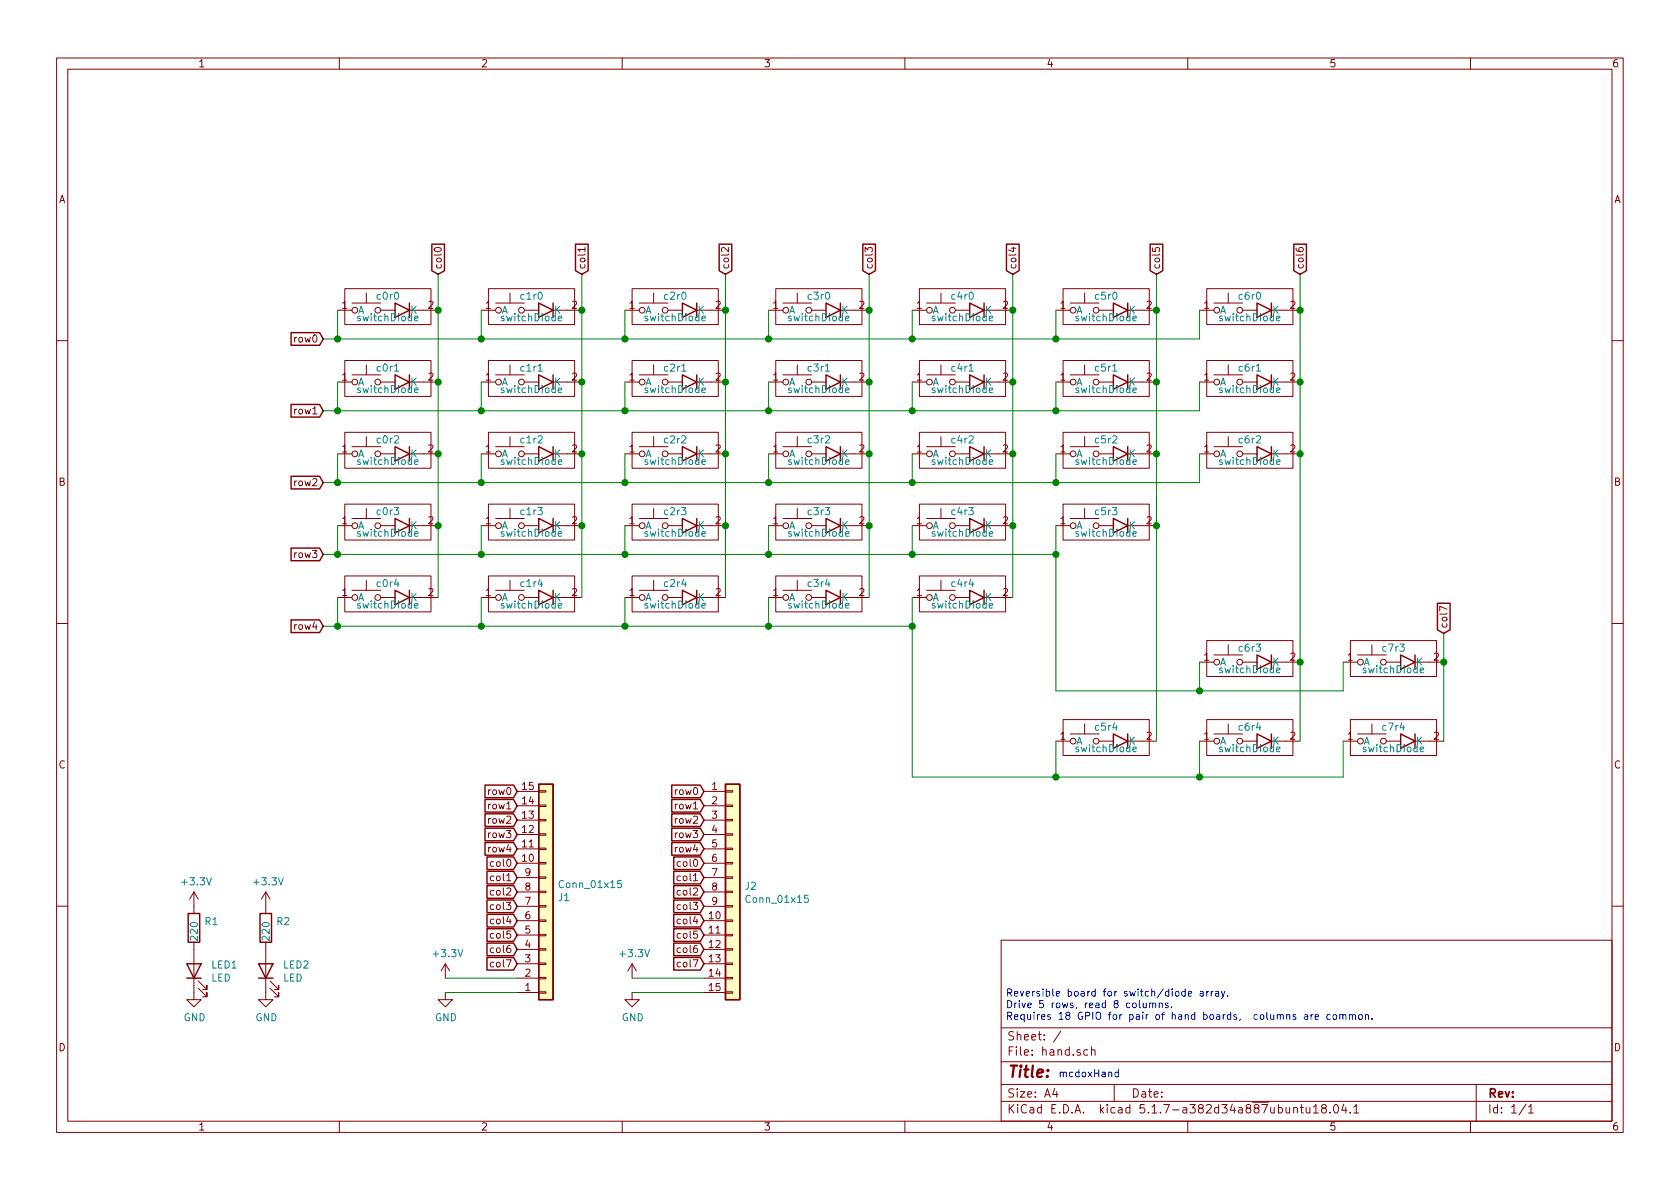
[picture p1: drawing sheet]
EESchema Schematic File Version 4
EELAYER 30 0
EELAYER END
$Descr A4 11693 8268
encoding utf-8
Sheet 1 1
Title ""
Date ""
Rev ""
Comp ""
Comment1 ""
Comment2 ""
Comment3 ""
Comment4 ""
$EndDescr
$Comp
L hand:switchDiode c0r0
U 1 1
P 2700 2150
F 0 "c0r0" H 2700 2250 50  0000 C CNN
F 1 "switchDiode" H 2700 2100 50  0000 C CNN
F 2 "hand:reversibleMX_15u" H 2700 2150 50  0001 C CNN
F 3 "" H 2700 2150 50  0001 C CNN
	1    2700 2150
	1    0    0    -1  
$EndComp
$Comp
L hand:switchDiode c0r1
U 1 1
P 2700 2650
F 0 "c0r1" H 2700 2750 50  0000 C CNN
F 1 "switchDiode" H 2700 2600 50  0000 C CNN
F 2 "hand:reversibleMX_15u" H 2700 2650 50  0001 C CNN
F 3 "" H 2700 2650 50  0001 C CNN
	1    2700 2650
	1    0    0    -1  
$EndComp
$Comp
L hand:switchDiode c0r2
U 1 1
P 2700 3150
F 0 "c0r2" H 2700 3250 50  0000 C CNN
F 1 "switchDiode" H 2700 3100 50  0000 C CNN
F 2 "hand:reversibleMX_15u" H 2700 3150 50  0001 C CNN
F 3 "" H 2700 3150 50  0001 C CNN
	1    2700 3150
	1    0    0    -1  
$EndComp
$Comp
L hand:switchDiode c0r3
U 1 1
P 2700 3650
F 0 "c0r3" H 2700 3750 50  0000 C CNN
F 1 "switchDiode" H 2700 3600 50  0000 C CNN
F 2 "hand:reversibleMX_15u" H 2700 3650 50  0001 C CNN
F 3 "" H 2700 3650 50  0001 C CNN
	1    2700 3650
	1    0    0    -1  
$EndComp
$Comp
L hand:switchDiode c0r4
U 1 1
P 2700 4150
F 0 "c0r4" H 2700 4250 50  0000 C CNN
F 1 "switchDiode" H 2700 4100 50  0000 C CNN
F 2 "hand:reversibleMX_10u" H 2700 4150 50  0001 C CNN
F 3 "" H 2700 4150 50  0001 C CNN
	1    2700 4150
	1    0    0    -1  
$EndComp
$Comp
L hand:switchDiode c1r0
U 1 1
P 3700 2150
F 0 "c1r0" H 3700 2250 50  0000 C CNN
F 1 "switchDiode" H 3700 2100 50  0000 C CNN
F 2 "hand:reversibleMX_10u" H 3700 2150 50  0001 C CNN
F 3 "" H 3700 2150 50  0001 C CNN
	1    3700 2150
	1    0    0    -1  
$EndComp
$Comp
L hand:switchDiode c1r1
U 1 1
P 3700 2650
F 0 "c1r1" H 3700 2750 50  0000 C CNN
F 1 "switchDiode" H 3700 2600 50  0000 C CNN
F 2 "hand:reversibleMX_10u" H 3700 2650 50  0001 C CNN
F 3 "" H 3700 2650 50  0001 C CNN
	1    3700 2650
	1    0    0    -1  
$EndComp
$Comp
L hand:switchDiode c1r2
U 1 1
P 3700 3150
F 0 "c1r2" H 3700 3250 50  0000 C CNN
F 1 "switchDiode" H 3700 3100 50  0000 C CNN
F 2 "hand:reversibleMX_10u" H 3700 3150 50  0001 C CNN
F 3 "" H 3700 3150 50  0001 C CNN
	1    3700 3150
	1    0    0    -1  
$EndComp
$Comp
L hand:switchDiode c1r3
U 1 1
P 3700 3650
F 0 "c1r3" H 3700 3750 50  0000 C CNN
F 1 "switchDiode" H 3700 3600 50  0000 C CNN
F 2 "hand:reversibleMX_10u" H 3700 3650 50  0001 C CNN
F 3 "" H 3700 3650 50  0001 C CNN
	1    3700 3650
	1    0    0    -1  
$EndComp
$Comp
L hand:switchDiode c1r4
U 1 1
P 3700 4150
F 0 "c1r4" H 3700 4250 50  0000 C CNN
F 1 "switchDiode" H 3700 4100 50  0000 C CNN
F 2 "hand:reversibleMX_10u" H 3700 4150 50  0001 C CNN
F 3 "" H 3700 4150 50  0001 C CNN
	1    3700 4150
	1    0    0    -1  
$EndComp
$Comp
L hand:switchDiode c2r0
U 1 1
P 4700 2150
F 0 "c2r0" H 4700 2250 50  0000 C CNN
F 1 "switchDiode" H 4700 2100 50  0000 C CNN
F 2 "hand:reversibleMX_10u" H 4700 2150 50  0001 C CNN
F 3 "" H 4700 2150 50  0001 C CNN
	1    4700 2150
	1    0    0    -1  
$EndComp
$Comp
L hand:switchDiode c2r1
U 1 1
P 4700 2650
F 0 "c2r1" H 4700 2750 50  0000 C CNN
F 1 "switchDiode" H 4700 2600 50  0000 C CNN
F 2 "hand:reversibleMX_10u" H 4700 2650 50  0001 C CNN
F 3 "" H 4700 2650 50  0001 C CNN
	1    4700 2650
	1    0    0    -1  
$EndComp
$Comp
L hand:switchDiode c2r2
U 1 1
P 4700 3150
F 0 "c2r2" H 4700 3250 50  0000 C CNN
F 1 "switchDiode" H 4700 3100 50  0000 C CNN
F 2 "hand:reversibleMX_10u" H 4700 3150 50  0001 C CNN
F 3 "" H 4700 3150 50  0001 C CNN
	1    4700 3150
	1    0    0    -1  
$EndComp
$Comp
L hand:switchDiode c2r3
U 1 1
P 4700 3650
F 0 "c2r3" H 4700 3750 50  0000 C CNN
F 1 "switchDiode" H 4700 3600 50  0000 C CNN
F 2 "hand:reversibleMX_10u" H 4700 3650 50  0001 C CNN
F 3 "" H 4700 3650 50  0001 C CNN
	1    4700 3650
	1    0    0    -1  
$EndComp
$Comp
L hand:switchDiode c2r4
U 1 1
P 4700 4150
F 0 "c2r4" H 4700 4250 50  0000 C CNN
F 1 "switchDiode" H 4700 4100 50  0000 C CNN
F 2 "hand:reversibleMX_10u" H 4700 4150 50  0001 C CNN
F 3 "" H 4700 4150 50  0001 C CNN
	1    4700 4150
	1    0    0    -1  
$EndComp
$Comp
L hand:switchDiode c3r0
U 1 1
P 5700 2150
F 0 "c3r0" H 5700 2250 50  0000 C CNN
F 1 "switchDiode" H 5700 2100 50  0000 C CNN
F 2 "hand:reversibleMX_10u" H 5700 2150 50  0001 C CNN
F 3 "" H 5700 2150 50  0001 C CNN
	1    5700 2150
	1    0    0    -1  
$EndComp
$Comp
L hand:switchDiode c3r1
U 1 1
P 5700 2650
F 0 "c3r1" H 5700 2750 50  0000 C CNN
F 1 "switchDiode" H 5700 2600 50  0000 C CNN
F 2 "hand:reversibleMX_10u" H 5700 2650 50  0001 C CNN
F 3 "" H 5700 2650 50  0001 C CNN
	1    5700 2650
	1    0    0    -1  
$EndComp
$Comp
L hand:switchDiode c3r2
U 1 1
P 5700 3150
F 0 "c3r2" H 5700 3250 50  0000 C CNN
F 1 "switchDiode" H 5700 3100 50  0000 C CNN
F 2 "hand:reversibleMX_10u" H 5700 3150 50  0001 C CNN
F 3 "" H 5700 3150 50  0001 C CNN
	1    5700 3150
	1    0    0    -1  
$EndComp
$Comp
L hand:switchDiode c3r3
U 1 1
P 5700 3650
F 0 "c3r3" H 5700 3750 50  0000 C CNN
F 1 "switchDiode" H 5700 3600 50  0000 C CNN
F 2 "hand:reversibleMX_10u" H 5700 3650 50  0001 C CNN
F 3 "" H 5700 3650 50  0001 C CNN
	1    5700 3650
	1    0    0    -1  
$EndComp
$Comp
L hand:switchDiode c3r4
U 1 1
P 5700 4150
F 0 "c3r4" H 5700 4250 50  0000 C CNN
F 1 "switchDiode" H 5700 4100 50  0000 C CNN
F 2 "hand:reversibleMX_10u" H 5700 4150 50  0001 C CNN
F 3 "" H 5700 4150 50  0001 C CNN
	1    5700 4150
	1    0    0    -1  
$EndComp
$Comp
L hand:switchDiode c4r0
U 1 1
P 6700 2150
F 0 "c4r0" H 6700 2250 50  0000 C CNN
F 1 "switchDiode" H 6700 2100 50  0000 C CNN
F 2 "hand:reversibleMX_10u" H 6700 2150 50  0001 C CNN
F 3 "" H 6700 2150 50  0001 C CNN
	1    6700 2150
	1    0    0    -1  
$EndComp
$Comp
L hand:switchDiode c4r1
U 1 1
P 6700 2650
F 0 "c4r1" H 6700 2750 50  0000 C CNN
F 1 "switchDiode" H 6700 2600 50  0000 C CNN
F 2 "hand:reversibleMX_10u" H 6700 2650 50  0001 C CNN
F 3 "" H 6700 2650 50  0001 C CNN
	1    6700 2650
	1    0    0    -1  
$EndComp
$Comp
L hand:switchDiode c4r2
U 1 1
P 6700 3150
F 0 "c4r2" H 6700 3250 50  0000 C CNN
F 1 "switchDiode" H 6700 3100 50  0000 C CNN
F 2 "hand:reversibleMX_10u" H 6700 3150 50  0001 C CNN
F 3 "" H 6700 3150 50  0001 C CNN
	1    6700 3150
	1    0    0    -1  
$EndComp
$Comp
L hand:switchDiode c4r3
U 1 1
P 6700 3650
F 0 "c4r3" H 6700 3750 50  0000 C CNN
F 1 "switchDiode" H 6700 3600 50  0000 C CNN
F 2 "hand:reversibleMX_10u" H 6700 3650 50  0001 C CNN
F 3 "" H 6700 3650 50  0001 C CNN
	1    6700 3650
	1    0    0    -1  
$EndComp
$Comp
L hand:switchDiode c4r4
U 1 1
P 6700 4150
F 0 "c4r4" H 6700 4250 50  0000 C CNN
F 1 "switchDiode" H 6700 4100 50  0000 C CNN
F 2 "hand:reversibleMX_10u" H 6700 4150 50  0001 C CNN
F 3 "" H 6700 4150 50  0001 C CNN
	1    6700 4150
	1    0    0    -1  
$EndComp
$Comp
L hand:switchDiode c5r0
U 1 1
P 7700 2150
F 0 "c5r0" H 7700 2250 50  0000 C CNN
F 1 "switchDiode" H 7700 2100 50  0000 C CNN
F 2 "hand:reversibleMX_10u" H 7700 2150 50  0001 C CNN
F 3 "" H 7700 2150 50  0001 C CNN
	1    7700 2150
	1    0    0    -1  
$EndComp
$Comp
L hand:switchDiode c5r1
U 1 1
P 7700 2650
F 0 "c5r1" H 7700 2750 50  0000 C CNN
F 1 "switchDiode" H 7700 2600 50  0000 C CNN
F 2 "hand:reversibleMX_10u" H 7700 2650 50  0001 C CNN
F 3 "" H 7700 2650 50  0001 C CNN
	1    7700 2650
	1    0    0    -1  
$EndComp
$Comp
L hand:switchDiode c5r2
U 1 1
P 7700 3150
F 0 "c5r2" H 7700 3250 50  0000 C CNN
F 1 "switchDiode" H 7700 3100 50  0000 C CNN
F 2 "hand:reversibleMX_10u" H 7700 3150 50  0001 C CNN
F 3 "" H 7700 3150 50  0001 C CNN
	1    7700 3150
	1    0    0    -1  
$EndComp
$Comp
L hand:switchDiode c5r3
U 1 1
P 7700 3650
F 0 "c5r3" H 7700 3750 50  0000 C CNN
F 1 "switchDiode" H 7700 3600 50  0000 C CNN
F 2 "hand:reversibleMX_10u" H 7700 3650 50  0001 C CNN
F 3 "" H 7700 3650 50  0001 C CNN
	1    7700 3650
	1    0    0    -1  
$EndComp
$Comp
L hand:switchDiode c5r4
U 1 1
P 7700 5150
F 0 "c5r4" H 7700 5250 50  0000 C CNN
F 1 "switchDiode" H 7700 5100 50  0000 C CNN
F 2 "hand:reversibleMX_15u" H 7700 5150 50  0001 C CNN
F 3 "" H 7700 5150 50  0001 C CNN
	1    7700 5150
	1    0    0    -1  
$EndComp
$Comp
L hand:switchDiode c6r0
U 1 1
P 8700 2150
F 0 "c6r0" H 8700 2250 50  0000 C CNN
F 1 "switchDiode" H 8700 2100 50  0000 C CNN
F 2 "hand:reversibleMX_10u" H 8700 2150 50  0001 C CNN
F 3 "" H 8700 2150 50  0001 C CNN
	1    8700 2150
	1    0    0    -1  
$EndComp
$Comp
L hand:switchDiode c6r1
U 1 1
P 8700 2650
F 0 "c6r1" H 8700 2750 50  0000 C CNN
F 1 "switchDiode" H 8700 2600 50  0000 C CNN
F 2 "hand:reversibleMX_15u" H 8700 2650 50  0001 C CNN
F 3 "" H 8700 2650 50  0001 C CNN
	1    8700 2650
	1    0    0    -1  
$EndComp
$Comp
L hand:switchDiode c6r2
U 1 1
P 8700 3150
F 0 "c6r2" H 8700 3250 50  0000 C CNN
F 1 "switchDiode" H 8700 3100 50  0000 C CNN
F 2 "hand:reversibleMX_15u" H 8700 3150 50  0001 C CNN
F 3 "" H 8700 3150 50  0001 C CNN
	1    8700 3150
	1    0    0    -1  
$EndComp
$Comp
L hand:switchDiode c6r3
U 1 1
P 8700 4600
F 0 "c6r3" H 8700 4700 50  0000 C CNN
F 1 "switchDiode" H 8700 4550 50  0000 C CNN
F 2 "hand:reversibleMX_10u" H 8700 4600 50  0001 C CNN
F 3 "" H 8700 4600 50  0001 C CNN
	1    8700 4600
	1    0    0    -1  
$EndComp
$Comp
L hand:switchDiode c6r4
U 1 1
P 8700 5150
F 0 "c6r4" H 8700 5250 50  0000 C CNN
F 1 "switchDiode" H 8700 5100 50  0000 C CNN
F 2 "hand:reversibleMX_15u" H 8700 5150 50  0001 C CNN
F 3 "" H 8700 5150 50  0001 C CNN
	1    8700 5150
	1    0    0    -1  
$EndComp
$Comp
L hand:switchDiode c7r3
U 1 1
P 9700 4600
F 0 "c7r3" H 9700 4700 50  0000 C CNN
F 1 "switchDiode" H 9700 4550 50  0000 C CNN
F 2 "hand:reversibleMX_10u" H 9700 4600 50  0001 C CNN
F 3 "" H 9700 4600 50  0001 C CNN
	1    9700 4600
	1    0    0    -1  
$EndComp
Text GLabel 2250 2350 0    50   Input ~ 0
row0
Text GLabel 2250 2850 0    50   Input ~ 0
row1
Text GLabel 2250 3350 0    50   Input ~ 0
row2
Text GLabel 2250 3850 0    50   Input ~ 0
row3
Text GLabel 2250 4350 0    50   Input ~ 0
row4
Text GLabel 3050 1900 1    50   Input ~ 0
col0
Text GLabel 4050 1900 1    50   Input ~ 0
col1
Text GLabel 5050 1900 1    50   Input ~ 0
col2
Text GLabel 6050 1900 1    50   Input ~ 0
col3
Text GLabel 7050 1900 1    50   Input ~ 0
col4
Text GLabel 8050 1900 1    50   Input ~ 0
col5
Text GLabel 9050 1900 1    50   Input ~ 0
col6
Text GLabel 10050 4400 1    50   Input ~ 0
col7
Wire Wire Line
	2250 2350 2350 2350
Wire Wire Line
	8350 2350 8350 2150
Wire Wire Line
	7350 2350 7350 2150
Connection ~ 7350 2350
Wire Wire Line
	6350 2350 6350 2150
Connection ~ 6350 2350
Wire Wire Line
	6350 2350 7350 2350
Wire Wire Line
	5350 2350 5350 2150
Connection ~ 5350 2350
Wire Wire Line
	5350 2350 6350 2350
Wire Wire Line
	4350 2350 4350 2150
Connection ~ 4350 2350
Wire Wire Line
	4350 2350 5350 2350
Wire Wire Line
	3350 2350 3350 2150
Connection ~ 3350 2350
Wire Wire Line
	3350 2350 4350 2350
Wire Wire Line
	2350 2350 2350 2150
Connection ~ 2350 2350
Wire Wire Line
	2350 2350 3350 2350
Wire Wire Line
	2250 2850 2350 2850
Wire Wire Line
	8350 2850 8350 2650
Wire Wire Line
	7350 2850 7350 2650
Connection ~ 7350 2850
Wire Wire Line
	6350 2850 6350 2650
Connection ~ 6350 2850
Wire Wire Line
	6350 2850 7350 2850
Wire Wire Line
	5350 2850 5350 2650
Connection ~ 5350 2850
Wire Wire Line
	5350 2850 6350 2850
Wire Wire Line
	4350 2850 4350 2650
Connection ~ 4350 2850
Wire Wire Line
	4350 2850 5350 2850
Wire Wire Line
	3350 2850 3350 2650
Connection ~ 3350 2850
Wire Wire Line
	3350 2850 4350 2850
Wire Wire Line
	2350 2850 2350 2650
Connection ~ 2350 2850
Wire Wire Line
	2350 2850 3350 2850
Wire Wire Line
	2250 3350 2350 3350
Wire Wire Line
	8350 3350 8350 3150
Wire Wire Line
	7350 3350 7350 3150
Connection ~ 7350 3350
Wire Wire Line
	7350 3350 8350 3350
Wire Wire Line
	6350 3350 6350 3150
Connection ~ 6350 3350
Wire Wire Line
	6350 3350 7350 3350
Wire Wire Line
	5350 3350 5350 3150
Connection ~ 5350 3350
Wire Wire Line
	5350 3350 6350 3350
Wire Wire Line
	4350 3350 4350 3150
Connection ~ 4350 3350
Wire Wire Line
	4350 3350 5350 3350
Wire Wire Line
	3350 3350 3350 3150
Connection ~ 3350 3350
Wire Wire Line
	3350 3350 4350 3350
Wire Wire Line
	2350 3350 2350 3150
Connection ~ 2350 3350
Wire Wire Line
	2350 3350 3350 3350
Wire Wire Line
	2250 3850 2350 3850
Wire Wire Line
	7350 3850 7350 3650
Wire Wire Line
	6350 3850 6350 3650
Connection ~ 6350 3850
Wire Wire Line
	6350 3850 7350 3850
Wire Wire Line
	5350 3850 5350 3650
Connection ~ 5350 3850
Wire Wire Line
	5350 3850 6350 3850
Wire Wire Line
	4350 3850 4350 3650
Connection ~ 4350 3850
Wire Wire Line
	4350 3850 5350 3850
Wire Wire Line
	3350 3850 3350 3650
Connection ~ 3350 3850
Wire Wire Line
	3350 3850 4350 3850
Wire Wire Line
	2350 3850 2350 3650
Connection ~ 2350 3850
Wire Wire Line
	2350 3850 3350 3850
Wire Wire Line
	2250 4350 2350 4350
Wire Wire Line
	6350 4350 6350 4150
Wire Wire Line
	5350 4350 5350 4150
Connection ~ 5350 4350
Wire Wire Line
	5350 4350 6350 4350
Wire Wire Line
	4350 4350 4350 4150
Connection ~ 4350 4350
Wire Wire Line
	4350 4350 5350 4350
Wire Wire Line
	3350 4350 3350 4150
Connection ~ 3350 4350
Wire Wire Line
	3350 4350 4350 4350
Wire Wire Line
	2350 4350 2350 4150
Connection ~ 2350 4350
Wire Wire Line
	2350 4350 3350 4350
Wire Wire Line
	5050 1900 5050 2150
Connection ~ 5050 2150
Wire Wire Line
	5050 2150 5050 2650
Connection ~ 5050 2650
Wire Wire Line
	5050 2650 5050 3150
Connection ~ 5050 3150
Wire Wire Line
	5050 3150 5050 3650
Connection ~ 5050 3650
Wire Wire Line
	5050 3650 5050 4150
Wire Wire Line
	6050 1900 6050 2150
Connection ~ 6050 2150
Wire Wire Line
	6050 2150 6050 2650
Connection ~ 6050 2650
Wire Wire Line
	6050 2650 6050 3150
Connection ~ 6050 3150
Wire Wire Line
	6050 3150 6050 3650
Connection ~ 6050 3650
Wire Wire Line
	6050 3650 6050 4150
Wire Wire Line
	7050 1900 7050 2150
Connection ~ 7050 2150
Wire Wire Line
	7050 2150 7050 2650
Connection ~ 7050 2650
Wire Wire Line
	7050 2650 7050 3150
Connection ~ 7050 3150
Wire Wire Line
	7050 3150 7050 3650
Connection ~ 7050 3650
Wire Wire Line
	7050 3650 7050 4150
Wire Wire Line
	8050 1900 8050 2150
Connection ~ 8050 2150
Wire Wire Line
	8050 2150 8050 2650
Connection ~ 8050 2650
Wire Wire Line
	8050 2650 8050 3150
Connection ~ 8050 3150
Wire Wire Line
	9050 1900 9050 2150
Connection ~ 9050 2150
Wire Wire Line
	9050 2150 9050 2650
Connection ~ 9050 2650
Wire Wire Line
	9050 2650 9050 3150
Wire Wire Line
	4050 1900 4050 2150
Connection ~ 4050 2150
Wire Wire Line
	4050 2150 4050 2650
Connection ~ 4050 2650
Wire Wire Line
	4050 2650 4050 3150
Connection ~ 4050 3150
Wire Wire Line
	4050 3150 4050 3650
Connection ~ 4050 3650
Wire Wire Line
	4050 3650 4050 4150
Wire Wire Line
	3050 1900 3050 2150
Connection ~ 3050 2150
Wire Wire Line
	3050 2150 3050 2650
Connection ~ 3050 2650
Wire Wire Line
	3050 2650 3050 3150
Connection ~ 3050 3150
Wire Wire Line
	3050 3150 3050 3650
Connection ~ 3050 3650
Wire Wire Line
	3050 3650 3050 4150
Connection ~ 8050 3650
Wire Wire Line
	10050 4600 10050 4400
Text Notes 7800 7500 2    50   ~ 0
mcdoxHand
Text Notes 7000 7100 0    50   ~ 0
Reversible board for switch/diode array.\nDrive 5 rows, read 8 columns.\nRequires 18 GPIO for pair of hand boards,  columns are common.
$Comp
L Connector_Generic:Conn_01x15 J2
U 1 1
P 5100 6200
F 0 "J2" H 5180 6242 50  0000 L CNN
F 1 "Conn_01x15" H 5180 6151 50  0000 L CNN
F 2 "hand:TE_1-84953-5_1x15-1MP_P1.0mm_Horizontal" H 5100 6200 50  0001 C CNN
F 3 "~" H 5100 6200 50  0001 C CNN
	1    5100 6200
	1    0    0    -1  
$EndComp
Text GLabel 4900 5500 0    50   Input ~ 0
row0
Text GLabel 4900 5600 0    50   Input ~ 0
row1
Text GLabel 4900 5800 0    50   Input ~ 0
row3
Text GLabel 4900 5900 0    50   Input ~ 0
row4
Text GLabel 4900 5700 0    50   Input ~ 0
row2
Text GLabel 4900 6000 0    50   Input ~ 0
col0
Text GLabel 4900 6100 0    50   Input ~ 0
col1
Text GLabel 4900 6200 0    50   Input ~ 0
col2
Text GLabel 4900 6300 0    50   Input ~ 0
col3
Text GLabel 4900 6400 0    50   Input ~ 0
col4
Text GLabel 4900 6500 0    50   Input ~ 0
col5
Text GLabel 4900 6600 0    50   Input ~ 0
col6
Text GLabel 4900 6700 0    50   Input ~ 0
col7
$Comp
L power:+3.3V #PWR0101
U 1 1
P 4400 6800
F 0 "#PWR0101" H 4400 6650 50  0001 C CNN
F 1 "+3.3V" H 4415 6973 50  0000 C CNN
F 2 "" H 4400 6800 50  0001 C CNN
F 3 "" H 4400 6800 50  0001 C CNN
	1    4400 6800
	1    0    0    -1  
$EndComp
$Comp
L power:GND #PWR0102
U 1 1
P 4400 6900
F 0 "#PWR0102" H 4400 6650 50  0001 C CNN
F 1 "GND" H 4405 6727 50  0000 C CNN
F 2 "" H 4400 6900 50  0001 C CNN
F 3 "" H 4400 6900 50  0001 C CNN
	1    4400 6900
	1    0    0    -1  
$EndComp
Wire Wire Line
	4400 6800 4900 6800
Wire Wire Line
	4400 6900 4900 6900
$Comp
L Device:R R1
U 1 1
P 1350 6450
F 0 "R1" H 1420 6496 50  0000 L CNN
F 1 "220" V 1350 6350 50  0000 L CNN
F 2 "hand:R_0603_1608Metric_Pad0.98x0.95mm_HandSolder" V 1280 6450 50  0001 C CNN
F 3 "~" H 1350 6450 50  0001 C CNN
	1    1350 6450
	1    0    0    -1  
$EndComp
$Comp
L Device:LED LED1
U 1 1
P 1350 6750
F 0 "LED1" V 1389 6632 50  0000 R CNN
F 1 "LED" V 1298 6632 50  0000 R CNN
F 2 "hand:D_0603_1608Metric_Pad1.05x0.95mm_HandSolder" H 1350 6750 50  0001 C CNN
F 3 "~" H 1350 6750 50  0001 C CNN
	1    1350 6750
	0    -1   -1   0   
$EndComp
$Comp
L Connector_Generic:Conn_01x15 J1
U 1 1
P 3800 6200
F 0 "J1" H 3880 6242 50  0000 L CNN
F 1 "Conn_01x15" H 3880 6151 50  0000 L CNN
F 2 "hand:TE_1-84953-5_1x15-1MP_P1.0mm_Horizontal" H 3800 6200 50  0001 C CNN
F 3 "https://www.te.com/usa-en/product-1-84953-5.html" H 3800 6200 50  0001 C CNN
	1    3800 6200
	1    0    0    1   
$EndComp
Text GLabel 3600 5500 0    50   Input ~ 0
row0
Text GLabel 3600 5600 0    50   Input ~ 0
row1
Text GLabel 3600 5800 0    50   Input ~ 0
row3
Text GLabel 3600 5900 0    50   Input ~ 0
row4
Text GLabel 3600 5700 0    50   Input ~ 0
row2
Text GLabel 3600 6000 0    50   Input ~ 0
col0
Text GLabel 3600 6100 0    50   Input ~ 0
col1
Text GLabel 3600 6200 0    50   Input ~ 0
col2
Text GLabel 3600 6300 0    50   Input ~ 0
col3
Text GLabel 3600 6400 0    50   Input ~ 0
col4
Text GLabel 3600 6500 0    50   Input ~ 0
col5
Text GLabel 3600 6600 0    50   Input ~ 0
col6
Text GLabel 3600 6700 0    50   Input ~ 0
col7
Wire Wire Line
	3100 6800 3600 6800
Wire Wire Line
	3100 6900 3600 6900
$Comp
L Device:R R2
U 1 1
P 1850 6450
F 0 "R2" H 1920 6496 50  0000 L CNN
F 1 "220" V 1850 6350 50  0000 L CNN
F 2 "hand:R_0603_1608Metric_Pad0.98x0.95mm_HandSolder" V 1780 6450 50  0001 C CNN
F 3 "~" H 1850 6450 50  0001 C CNN
	1    1850 6450
	1    0    0    -1  
$EndComp
$Comp
L Device:LED LED2
U 1 1
P 1850 6750
F 0 "LED2" V 1889 6632 50  0000 R CNN
F 1 "LED" V 1798 6632 50  0000 R CNN
F 2 "hand:D_0603_1608Metric_Pad1.05x0.95mm_HandSolder" H 1850 6750 50  0001 C CNN
F 3 "~" H 1850 6750 50  0001 C CNN
	1    1850 6750
	0    -1   -1   0   
$EndComp
Connection ~ 9050 3150
$Comp
L hand:switchDiode c7r4
U 1 1
P 9700 5150
F 0 "c7r4" H 9700 5250 50  0000 C CNN
F 1 "switchDiode" H 9700 5100 50  0000 C CNN
F 2 "hand:reversibleMX_15u" H 9700 5150 50  0001 C CNN
F 3 "" H 9700 5150 50  0001 C CNN
	1    9700 5150
	1    0    0    -1  
$EndComp
Wire Wire Line
	7350 2850 8350 2850
Wire Wire Line
	6350 5400 7350 5400
Wire Wire Line
	8350 5400 8350 5150
Wire Wire Line
	7350 5400 7350 5150
Connection ~ 7350 5400
Wire Wire Line
	7350 5400 8350 5400
Wire Wire Line
	8050 3650 8050 5150
Wire Wire Line
	6350 5400 6350 4350
Wire Wire Line
	8050 3450 8050 3650
Wire Wire Line
	8050 3150 8050 3650
Wire Wire Line
	9050 3150 9050 4600
Connection ~ 6350 4350
Wire Wire Line
	8350 5400 9350 5400
Wire Wire Line
	9350 5400 9350 5150
Connection ~ 8350 5400
Wire Wire Line
	10050 5150 10050 4600
Connection ~ 10050 4600
Wire Wire Line
	7350 3850 7350 4800
Wire Wire Line
	9350 4800 9350 4600
Connection ~ 7350 3850
Wire Wire Line
	7350 2350 8350 2350
Wire Wire Line
	7350 4800 8350 4800
Wire Wire Line
	8350 4800 8350 4600
Connection ~ 8350 4800
Wire Wire Line
	8350 4800 9350 4800
$Comp
L power:+3.3V #PWR0103
U 1 1
P 1350 6300
F 0 "#PWR0103" H 1350 6150 50  0001 C CNN
F 1 "+3.3V" H 1365 6473 50  0000 C CNN
F 2 "" H 1350 6300 50  0001 C CNN
F 3 "" H 1350 6300 50  0001 C CNN
	1    1350 6300
	1    0    0    -1  
$EndComp
$Comp
L power:+3.3V #PWR0107
U 1 1
P 1850 6300
F 0 "#PWR0107" H 1850 6150 50  0001 C CNN
F 1 "+3.3V" H 1865 6473 50  0000 C CNN
F 2 "" H 1850 6300 50  0001 C CNN
F 3 "" H 1850 6300 50  0001 C CNN
	1    1850 6300
	1    0    0    -1  
$EndComp
$Comp
L power:GND #PWR0106
U 1 1
P 3100 6900
F 0 "#PWR0106" H 3100 6650 50  0001 C CNN
F 1 "GND" H 3105 6727 50  0000 C CNN
F 2 "" H 3100 6900 50  0001 C CNN
F 3 "" H 3100 6900 50  0001 C CNN
	1    3100 6900
	1    0    0    -1  
$EndComp
$Comp
L power:+3.3V #PWR0105
U 1 1
P 3100 6800
F 0 "#PWR0105" H 3100 6650 50  0001 C CNN
F 1 "+3.3V" H 3115 6973 50  0000 C CNN
F 2 "" H 3100 6800 50  0001 C CNN
F 3 "" H 3100 6800 50  0001 C CNN
	1    3100 6800
	1    0    0    -1  
$EndComp
Wire Wire Line
	9050 5150 9050 4600
Connection ~ 9050 4600
$Comp
L power:GND #PWR0108
U 1 1
P 1850 6900
F 0 "#PWR0108" H 1850 6650 50  0001 C CNN
F 1 "GND" H 1855 6727 50  0000 C CNN
F 2 "" H 1850 6900 50  0001 C CNN
F 3 "" H 1850 6900 50  0001 C CNN
	1    1850 6900
	1    0    0    -1  
$EndComp
$Comp
L power:GND #PWR0104
U 1 1
P 1350 6900
F 0 "#PWR0104" H 1350 6650 50  0001 C CNN
F 1 "GND" H 1355 6727 50  0000 C CNN
F 2 "" H 1350 6900 50  0001 C CNN
F 3 "" H 1350 6900 50  0001 C CNN
	1    1350 6900
	1    0    0    -1  
$EndComp
$EndSCHEMATC
